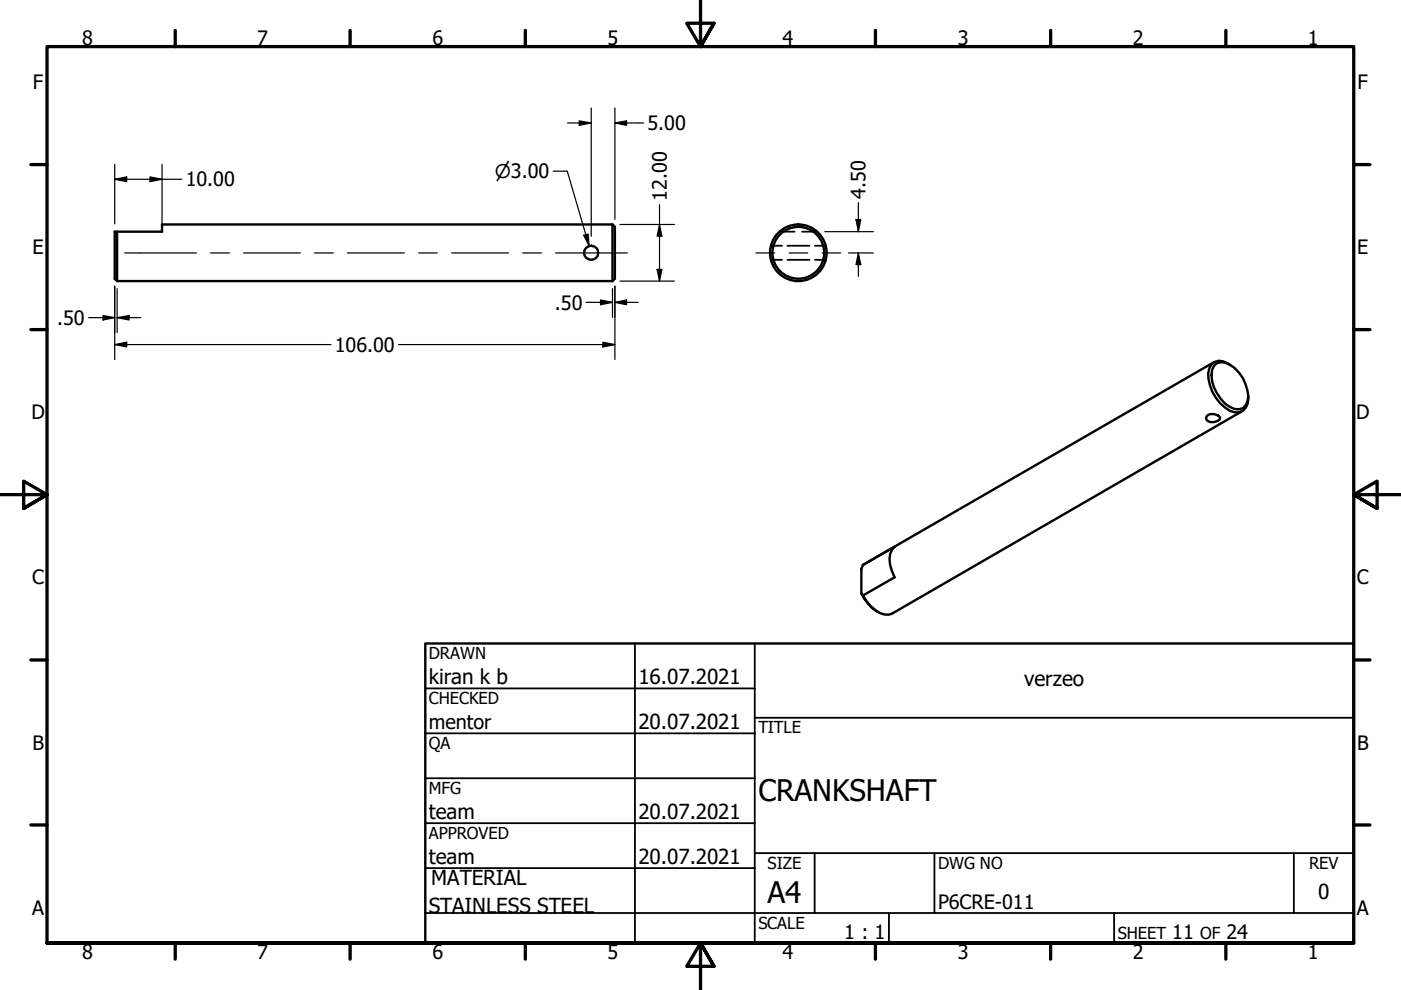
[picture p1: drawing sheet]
<svg xmlns="http://www.w3.org/2000/svg" width="297mm" height="210mm" viewBox="0 0 297 210" stroke-linecap="round" stroke-linejoin="round" font-family="sans-serif">
<!-- layer: Visible (ANSI) -->
<g fill="none" stroke="#000" stroke-width=".51">
<path d="M24.8 49.1v10.5M129.9 47.6h-95.5v1.5h-10.1v10l.5 .5h105.1M129.9 47.6v12M129.9 47.6l.5 .5v11l-.5 .5M257.4 77.6a2.5 2.5 0 0 1 3.3-.3 8.3 8.3 0 0 1 4 6.7 2.4 2.4 0 0 1-3 2.7 8.2 8.2 0 0 1-4.8-7.2l.1-1zM257.4 76.8l-74.5 43M260.7 77.3a2.63 2.63 0 0 0-2.9-.7 2.63 2.63 0 0 0-1.6 2.6 9.2 9.2 0 0 0 4.5 7.9 2.59 2.59 0 0 0 2.9 0 2.59 2.59 0 0 0 1.1-2.7v-.4M255.8 88.2a1.92 1.92 0 0 1 2.9 .5 1.96 1.96 0 0 1-2.9 .4l-.1-.4zM263.4 87.2l-74.2 42.9a3.4 3.4 0 0 1-3.7-.8l-.9-.8-1.7-2.2M182.9 119.8l6.8-3.9a3.8 3.8 0 0 0-1 3.9l1 2.6-6.8 3.9M182.9 119.8l-.3 .8v5.2M182.6 125.8a8.8 8.8 0 0 0 3.6 4"/>
<path d="M182.6 125.8l.3 .5"/>
<circle cx="125.3" cy="53.6" r="1.48"/>
<circle cx="169.3" cy="53.6" r="6"/>
<circle cx="169.3" cy="53.6" r="5.5"/>
</g>
<!-- layer: Hidden (ANSI) -->
<path d="M163.4 55.1h2.4M163.4 52.1h2.4M165.3 49.1h3.2M166.9 55.1h4.7M166.9 52.1h4.7M170.1 49.1h3.1M172.8 55.1h2.3M172.8 52.1h2.3" fill="none" stroke="#000" stroke-width=".38"/>
<!-- layer: Border (ANSI) -->
<g fill="none" stroke="#000" stroke-width=".7">
<path d="M148.5 -.1v10l-2.9-5h5.8l-2.9 5 2.9-5M37.1 6.4v3.5M74.2 6.4v3.5M111.4 6.4v3.5M185.6 6.4v3.5M222.8 6.4v3.5M259.9 6.4v3.5M6.5 34.9h3.5M287 34.9h3.4M6.5 69.9h3.5M287 69.9h3.4M0 104.9h10l-5-2.9v5.8l5-2.9-5 2.9"/>
<path d="M297 104.9h-10l5-2.9v5.8l-5-2.9 5 2.9M6.5 139.9h3.5M287 139.9h3.4M6.5 174.9h3.5M287 174.9h3.4M10 199.9v-190h277v190h-277h277M37.1 199.9v3.5M74.2 199.9v3.5M111.4 199.9v3.5M185.6 199.9v3.5M222.8 199.9v3.5M259.9 199.9v3.5"/>
<path d="M151.4 204.9l-2.9-5 2.9 5h-5.8l2.9-5v10"/>
</g>
<!-- layer: Title (ANSI) -->
<g fill="none" stroke="#000" stroke-width=".38">
<path d="M134.6 136.4v63.5M160 136.4v63.5M90.2 146h69.8M90.2 155.5h69.8M160 152.2h127M90.2 165h69.8M90.2 174.5h69.8M90.2 193.6h196.8M90.2 184.1h69.8M160 180.9h127M172.7 180.9v12.7M188.5 193.6v6.3"/>
<path d="M198.1 180.9v12.7M236.2 193.6v6.3M274.3 180.9v12.7"/>
</g>
<path d="M90.2 136.4h196.8v63.5h-196.8z" fill="none" stroke="#000" stroke-width=".51"/>
<!-- layer: Centerline (ANSI) -->
<path d="M26.4 53.6h15.3M44.6 53.6h4M51.6 53.6h12.1M66.7 53.6h4M73.7 53.6h12M88.8 53.6h3.9M95.8 53.6h12M110.8 53.6h4M117.8 53.6h15.2M160.3 53.6h4M167.3 53.6h4M174.3 53.6h3.9" fill="none" stroke="#000" stroke-width=".25"/>
<!-- layer: Dimension (ANSI) -->
<g fill="none" stroke="#000" stroke-width=".25">
<path d="M24.3 38l2.6-.5v1zM24.3 34.8v12.7M24.3 38h14.2M31.8 37.5l2.6 .5-2.6 .5zM34.4 34.8v12.7M117.3 36.3h3l4.6 15.9M120.3 26.1h5M122.8 25.6l2.5 .5-2.5 .5zM125.3 22.9v27.2M130.4 26.1l2.4-.5v1zM130.4 22.9v23.6M130.4 26.1h6.1"/>
<path d="M123.8 49.9l.9-.3 .2 2.6zM125.3 51.9v.1M131.4 59.6h11.6M131.4 47.6h11.6M139.3 57.1h1l-.5 2.5zM139.8 47.6l.5 2.5h-1zM139.8 43.4v16.2M174.9 49.1h10.3M179.9 53.6h5.3M181.5 46.6h1l-.5 2.5zM182 53.6l.5 2.5h-1zM182 43v6.1"/>
<path d="M182 53.6v5M18.8 67.3h5.5M21.8 66.9l2.5 .4-2.5 .6zM24.3 73.1l2.6-.5v1zM24.3 73.1h45.9M24.3 60.7v15.5M24.8 67.3l2.6-.4v1zM24.8 67.3h5M24.8 61.2v9.3M84.5 73.1h45.9M124.3 64.1h5.6M127.3 63.6l2.6 .5-2.6 .5z"/>
<path d="M127.8 72.6l2.6 .5-2.6 .5zM129.9 61.2v6.1M130.4 64.1l2.4-.5v1zM130.4 64.1h4.9M130.4 60.7v15.5"/>
</g>
<g fill="#000">
<path d="M24.3 38l2.6-.5v1z" fill-rule="evenodd"/>
<path d="M31.8 37.5l2.6 .5-2.6 .5z" fill-rule="evenodd"/>
<path d="M122.8 25.6l2.5 .5-2.5 .5z" fill-rule="evenodd"/>
<path d="M130.4 26.1l2.4-.5v1z" fill-rule="evenodd"/>
<path d="M123.8 49.9l.9-.3 .2 2.6z" fill-rule="evenodd"/>
<path d="M139.3 57.1h1l-.5 2.5z" fill-rule="evenodd"/>
<path d="M139.8 47.6l.5 2.5h-1z" fill-rule="evenodd"/>
<path d="M181.5 46.6h1l-.5 2.5z" fill-rule="evenodd"/>
<path d="M182 53.6l.5 2.5h-1z" fill-rule="evenodd"/>
<path d="M21.8 66.9l2.5 .4-2.5 .6z" fill-rule="evenodd"/>
<path d="M24.3 73.1l2.6-.5v1z" fill-rule="evenodd"/>
<path d="M24.8 67.3l2.6-.4v1z" fill-rule="evenodd"/>
<path d="M127.3 63.6l2.6 .5-2.6 .5z" fill-rule="evenodd"/>
<path d="M127.8 72.6l2.6 .5-2.6 .5z" fill-rule="evenodd"/>
<path d="M130.4 64.1l2.4-.5v1z" fill-rule="evenodd"/>
</g>
<g font-size="6.3">
<text x="160.8" y="169.8">CRANKSHAFT</text>
<text x="162.8" y="191.4">A4</text>
</g>
<g font-size="4.4">
<text x="90.9" y="145.1">kiran k b</text>
<text x="135.4" y="145.1">16.07.2021</text>
<text x="217.2" y="145.5">verzeo</text>
<text x="135.4" y="154.6">20.07.2021</text>
<text x="90.9" y="173.6">team</text>
<text x="135.4" y="173.6">20.07.2021</text>
<text x="90.9" y="183.2">team</text>
<text x="135.4" y="183.2">20.07.2021</text>
<text x="91.4" y="187.6">MATERIAL</text>
<text x="279.5" y="190.7">0</text>
<text x="90.9" y="193.5">STAINLESS STEEL</text>
</g>
<g font-size="4.2">
<text x="17.4" y="9.5">8</text>
<text x="54.5" y="9.5">7</text>
<text x="91.7" y="9.5">6</text>
<text x="128.8" y="9.5">5</text>
<text x="165.9" y="9.5">4</text>
<text x="203.1" y="9.5">3</text>
<text x="240.2" y="9.5">2</text>
<text x="277.3" y="9.5">1</text>
<text x="7" y="19">F</text>
<text x="287.8" y="19">F</text>
<text x="137.3" y="27.6">5.00</text>
<text x="39.4" y="39.5">10.00</text>
<text x="141.4" y="42.6" transform="rotate(-90 141.4 42.6)">12.00</text>
<text x="183.5" y="42.1" transform="rotate(-90 183.5 42.1)">4.50</text>
<text x="6.9" y="53.9">E</text>
<text x="287.7" y="53.9">E</text>
<text x="117.7" y="65.6">.50</text>
<text x="12.1" y="68.9">.50</text>
<text x="71" y="74.6">106.00</text>
<text x="6.7" y="88.9">D</text>
<text x="287.5" y="88.9">D</text>
<text x="6.8" y="123.9">C</text>
<text x="287.7" y="123.9">C</text>
<text x="90.9" y="154.7">mentor</text>
<text x="6.9" y="158.9">B</text>
<text x="287.7" y="158.9">B</text>
<text x="6.8" y="193.9">A</text>
<text x="198.9" y="192.8">P6CRE-011</text>
<text x="287.7" y="193.9">A</text>
<text x="17.4" y="203.4">8</text>
<text x="54.5" y="203.4">7</text>
<text x="91.7" y="203.4">6</text>
<text x="128.8" y="203.4">5</text>
<text x="165.9" y="203.4">4</text>
<text x="179" y="199.2">1 : 1</text>
<text x="203.1" y="203.4">3</text>
<text x="240.2" y="203.4">2</text>
<text x="248.5" y="199.1">11</text>
<text x="260" y="199.1">24</text>
<text x="277.3" y="203.4">1</text>
</g>
<text font-size="4" x="104.9" y="37.8">⌀3.00</text>
<g font-size="3.5">
<text x="90.9" y="139.7">DRAWN</text>
<text x="90.9" y="149.3">CHECKED</text>
<text x="160.8" y="155.5">TITLE</text>
<text x="90.9" y="158.8">QA</text>
<text x="90.9" y="168.3">MFG</text>
<text x="90.9" y="177.8">APPROVED</text>
<text x="162.8" y="184.2">SIZE</text>
<text x="198.9" y="184.2">DWG NO</text>
<text x="277.6" y="184.2">REV</text>
<text x="160.8" y="196.9">SCALE</text>
<text x="237" y="199.1">SHEET</text>
<text x="254.4" y="199.1">OF</text>
</g>
</svg>
